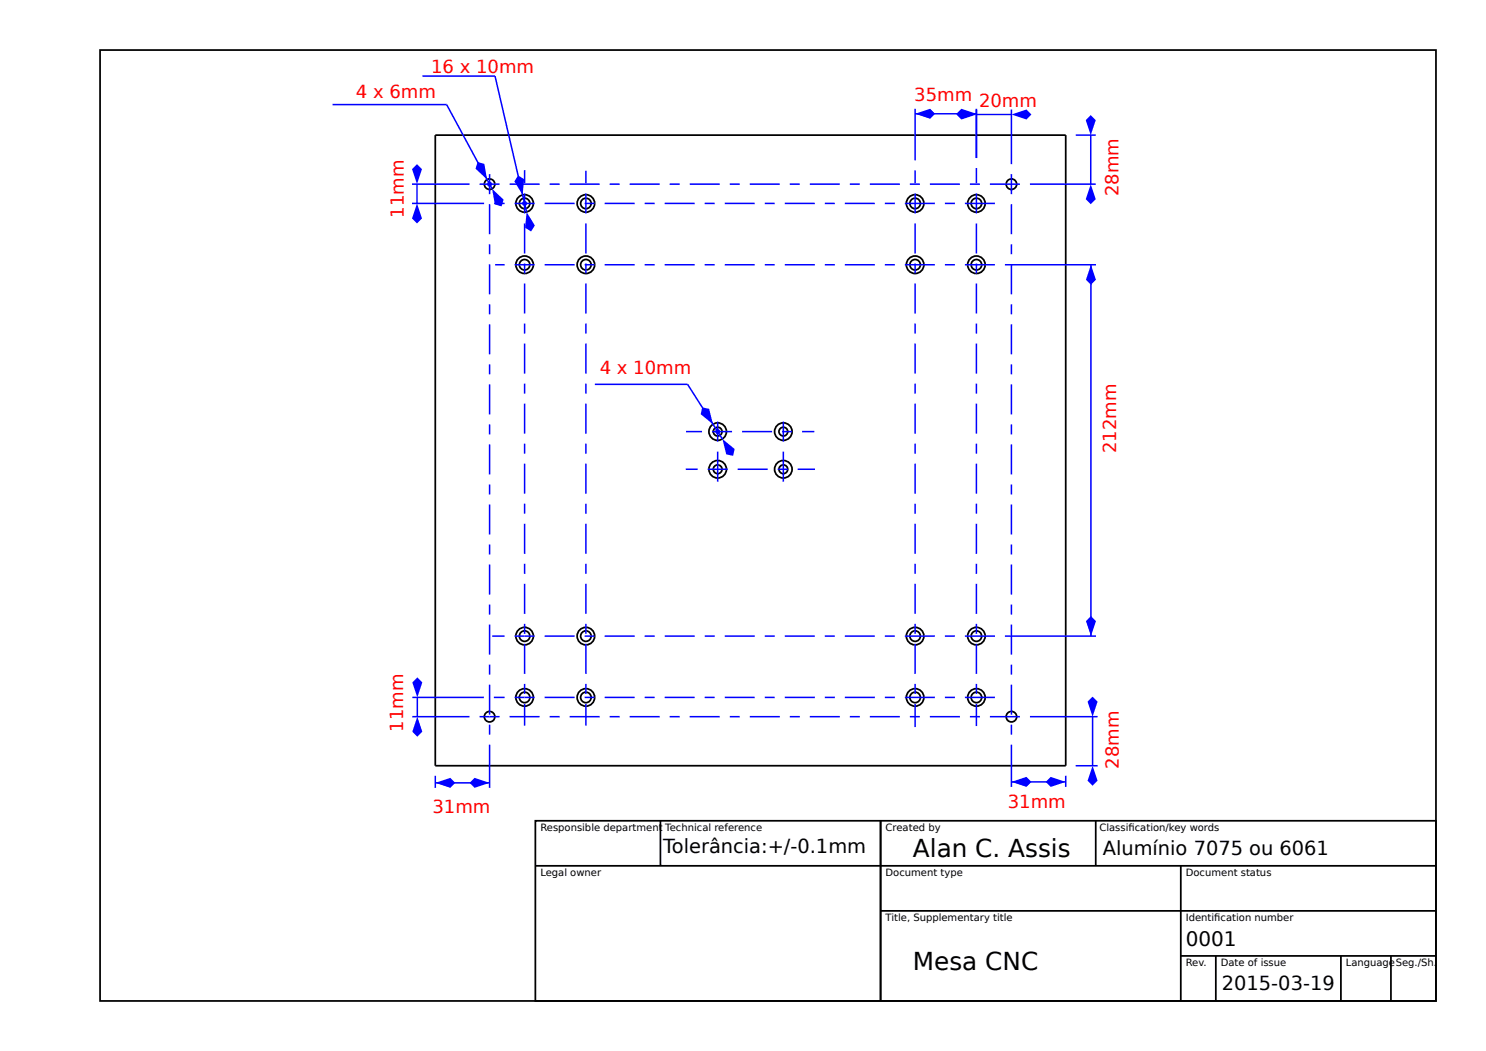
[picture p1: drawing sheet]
<svg xmlns="http://www.w3.org/2000/svg" width="297mm" height="210mm" viewBox="0 0 297 210" stroke-linecap="round" stroke-linejoin="round" font-family="sans-serif">
<g fill="none" stroke="#000" stroke-width=".35">
<path d="M20 10h267v190h-267zM87 27h126v126h-126z"/>
<circle cx="97.9" cy="36.8" r="1.05"/>
<circle cx="202.1" cy="36.8" r="1.05"/>
<circle cx="104.8" cy="52.9" r="1.05"/>
<circle cx="104.8" cy="52.9" r="1.75"/>
<circle cx="104.8" cy="40.7" r="1.75"/>
<circle cx="104.8" cy="40.7" r="1.05"/>
<circle cx="117.1" cy="52.9" r="1.05"/>
<circle cx="117.1" cy="52.9" r="1.75"/>
<circle cx="117.1" cy="40.7" r="1.75"/>
<circle cx="117.1" cy="40.7" r="1.05"/>
<circle cx="182.9" cy="52.9" r="1.05"/>
<circle cx="182.9" cy="52.9" r="1.75"/>
<circle cx="182.9" cy="40.7" r="1.75"/>
<circle cx="182.9" cy="40.7" r="1.05"/>
<circle cx="195.1" cy="52.9" r="1.05"/>
<circle cx="195.1" cy="52.9" r="1.75"/>
<circle cx="195.1" cy="40.7" r="1.75"/>
<circle cx="195.1" cy="40.6" r="1.05"/>
<circle cx="143.4" cy="86.2" r=".87"/>
<circle cx="143.4" cy="86.2" r="1.75"/>
<circle cx="143.4" cy="93.8" r=".87"/>
<circle cx="143.4" cy="93.8" r="1.75"/>
<circle cx="156.6" cy="86.2" r=".88"/>
<circle cx="156.6" cy="86.2" r="1.75"/>
<circle cx="156.6" cy="93.8" r=".88"/>
<circle cx="156.6" cy="93.8" r="1.75"/>
<circle cx="104.8" cy="139.3" r="1.05"/>
<circle cx="104.8" cy="139.4" r="1.75"/>
<circle cx="104.8" cy="127.1" r="1.05"/>
<circle cx="104.8" cy="127.1" r="1.75"/>
<circle cx="117.1" cy="139.3" r="1.05"/>
<circle cx="117.1" cy="139.4" r="1.75"/>
<circle cx="117.1" cy="127.1" r="1.05"/>
<circle cx="117.1" cy="127.1" r="1.75"/>
<circle cx="182.9" cy="139.3" r="1.05"/>
<circle cx="182.9" cy="139.4" r="1.75"/>
<circle cx="182.9" cy="127.1" r="1.05"/>
<circle cx="182.9" cy="127.1" r="1.75"/>
<circle cx="195.1" cy="139.3" r="1.05"/>
<circle cx="195.1" cy="139.4" r="1.75"/>
<circle cx="195.1" cy="127.1" r="1.05"/>
<circle cx="195.1" cy="127.1" r="1.75"/>
<circle cx="97.9" cy="143.2" r="1.05"/>
<circle cx="202.1" cy="143.2" r="1.05"/>
</g>
<circle cx="143.4" cy="86.2" r=".5" fill="#00f"/>
<path d="M137.4 76.8l7 10.9z" fill="#000" stroke="#00f" stroke-width=".3"/>
<g fill="#00f">
<path d="M140.3 81.4l1.4 .3 .8 3.1-2.5-2z"/>
<path d="M144.4 87.7l2.4 2-.3 1.4-1.4-.3z"/>
</g>
<g fill="none" stroke="#00f" stroke-width=".3">
<path d="M95.8 36.8h4M97.9 34.8v4M101.8 36.8h6M104.8 34v2.7M104.8 38.6v4.1M109.9 36.8h1.9M113.8 36.8h6M117.1 34.1v2.6M117.1 38.6v4.1M121.9 36.8h1.9M125.8 36.8h6M133.9 36.8h1.9"/>
<path d="M137.9 36.8h6M145.9 36.8h1.9M149.9 36.8h6M157.9 36.8h1.9M161.9 36.8h6M169.9 36.8h1.9M173.9 36.8h6M181.8 36.8h2M182.9 34v2.7M182.9 38.6v4.1M185.9 36.8h6M193.8 36.8h2"/>
<path d="M195.1 33.6v3.1M195.1 38.6v4.1M197.9 36.8h6M202.1 34.8v4M97.9 40.8v6M97.9 48.8v2M97.9 52.8v6M98.8 40.6h2.1M99 52.9h1.9M102.8 40.6h4.1M102.8 52.9h4.1M104.8 44.6v6"/>
<path d="M104.8 52.6v2.1M104.8 56.6v6M108.8 40.6h6M108.8 52.9h6M116.8 40.6h2.1M116.8 52.9h2.1M117.1 44.6v6M117.1 52.6v2.1M117.1 56.6v6M120.8 40.6h6M120.8 52.9h6M128.8 40.6h2.1"/>
<path d="M128.8 52.9h2.1M132.8 40.6h6M132.8 52.9h6M140.9 40.6h2M140.9 52.9h2M144.8 40.6h6M144.8 52.9h6M152.9 40.6h2M152.9 52.9h2M156.8 40.6h6M156.8 52.9h6M164.9 40.6h2"/>
<path d="M164.9 52.9h2M168.8 40.6h6M168.8 52.9h6M176.9 40.6h2M176.9 52.9h2M180.8 40.6h6M180.8 52.9h6M182.9 44.6v6M182.9 52.6v2.1M182.9 56.6v6M188.9 40.6h1.9M188.9 52.9h1.9"/>
<path d="M192.8 40.6h6M192.8 52.9h6M195.1 44.6v6M195.1 52.6v2.1M195.1 56.6v6M202.1 40.8v6M202.1 48.8v2M202.1 52.8v6M97.9 60.8v2M97.9 64.8v6M97.9 72.8v2M97.9 76.8v6"/>
<path d="M104.8 64.7v2M104.8 68.6v6M104.8 76.7v2M117.1 64.7v2M117.1 68.6v6M117.1 76.7v2M118.9 76.8h18.5M182.9 64.7v2M182.9 68.6v6M182.9 76.7v2M195.1 64.7v2M195.1 68.6v6"/>
<path d="M195.1 76.7v2M202.1 60.8v2M202.1 64.8v6M202.1 72.8v2M202.1 76.8v6M97.9 84.8v2M97.9 88.8v6M97.9 96.8v2M104.8 80.6v6M104.8 88.7v2M104.8 92.6v6M117.1 80.6v6"/>
<path d="M117.1 88.7v2M117.1 92.6v6M137.1 93.8h2.3M137.1 86.2h3.2M141.4 93.8h4M142.3 86.2h4M143.4 84.2v4M143.4 90.2v6M147.4 93.8h6M148.3 86.2h6M155.4 93.8h2M156.3 86.2h2"/>
<path d="M156.6 84.2v4M156.6 90.2v6M159.4 93.8h3.5M160.3 86.2h2.4M182.9 80.6v6M182.9 88.7v2M182.9 92.6v6M195.1 80.6v6M195.1 88.7v2M195.1 92.6v6M202.1 84.8v2M202.1 88.8v6"/>
<path d="M202.1 96.8v2M97.9 100.8v6M97.9 108.8v2M97.9 112.8v6M104.8 100.7v2M104.8 104.6v6M104.8 112.7v1.9M104.8 116.6v6M117.1 100.7v2M117.1 104.6v6M117.1 112.7v1.9M117.1 116.6v6"/>
<path d="M182.9 100.7v2M182.9 104.6v6M182.9 112.7v1.9M182.9 116.6v6M195.1 100.7v2M195.1 104.6v6M195.1 112.7v1.9M195.1 116.6v6M202.1 100.8v6M202.1 108.8v2M202.1 112.8v6M97.9 120.8v2"/>
<path d="M97.9 124.8v6M97.9 132.8v2M97.9 136.8v6M98.4 127.1h2.5M98.7 139.4h2.2M102.8 127.1h4.1M102.8 139.4h4.1M104.8 124.7v2M104.8 128.6v6M104.8 136.7v1.9M108.8 127.1h6M108.8 139.4h6"/>
<path d="M116.8 127.1h2.1M116.8 139.4h2.1M117.1 124.7v2M117.1 128.6v6M117.1 136.7v1.9M120.8 127.1h6M120.8 139.4h6M128.8 127.1h2.1M128.8 139.4h2.1M132.8 127.1h6M132.8 139.4h6M140.9 127.1h2"/>
<path d="M140.9 139.4h2M144.8 127.1h6M144.8 139.4h6M152.9 127.1h2M152.9 139.4h2M156.8 127.1h6M156.8 139.4h6M164.9 127.1h2M164.9 139.4h2M168.8 127.1h6M168.8 139.4h6M176.9 127.1h2"/>
<path d="M176.9 139.4h2M180.8 127.1h6M180.8 139.4h6M182.9 124.7v2M182.9 128.6v6M182.9 136.7v1.9M188.9 127.1h1.9M188.9 139.4h1.9M192.8 127.1h6M192.8 139.4h6M195.1 124.7v2M195.1 128.6v6"/>
<path d="M195.1 136.7v1.9M202.1 120.8v2M202.1 124.8v6M202.1 132.8v2M202.1 136.8v6M95.8 143.2h4M97.9 144.8v2M101.8 143.2h6M104.8 140.6v4.4M109.9 143.2h1.9M113.8 143.2h6M117.1 140.6v4.4"/>
<path d="M121.9 143.2h1.9M125.8 143.2h6M133.9 143.2h1.9M137.9 143.2h6M145.9 143.2h1.9M149.9 143.2h6M157.9 143.2h1.9M161.9 143.2h6M169.9 143.2h1.9M173.9 143.2h6M181.8 143.2h2M182.9 140.6v4.7"/>
<path d="M185.9 143.2h6M193.8 143.2h2M195.1 140.6v4.5M197.9 143.2h6M202.1 144.8v2"/>
</g>
<circle cx="97.9" cy="36.8" r=".5" fill="#00f"/>
<path d="M89.3 20.9l9 16.8z" fill="#000" stroke="#00f" stroke-width=".3"/>
<g fill="#00f">
<path d="M95.5 32.4l1.3 .4 .6 3.1-2.4-2.2z"/>
<path d="M98.3 37.7l2.4 2.2-.5 1.3-1.3-.4z"/>
</g>
<path d="M66.5 20.9h22.8" fill="none" stroke="#00f" stroke-width=".3"/>
<circle cx="104.8" cy="40.7" r=".5" fill="#00f"/>
<path d="M98.9 15.2l6.3 27.2z" fill="#000" stroke="#00f" stroke-width=".3"/>
<g fill="#00f">
<path d="M103.5 35l1.2 .8-.2 3.1-1.7-2.7z"/>
<path d="M105.2 42.4l1.7 2.7-.7 1.2-1.2-.8z"/>
</g>
<path d="M84.4 15.2h14.5M87 155v2.4M87 156.4h10.9M97.9 148.8v8.6" fill="none" stroke="#00f" stroke-width=".3"/>
<g fill="#00f">
<path d="M87 156.4l3-1 1 1-1 1z"/>
<path d="M93.8 156.4l1.1-1 3 1-3 1z"/>
</g>
<path d="M202.1 148.8v8.4M202.1 156.2h10.9M213 155v2.2" fill="none" stroke="#00f" stroke-width=".3"/>
<g fill="#00f">
<path d="M202.1 156.2l3-1 1.1 1-1.1 1z"/>
<path d="M210 155.2l3 1-3 1-1-1z"/>
</g>
<path d="M205.9 143.2h13.5M215 153h4.4M218.4 143.2v9.8" fill="none" stroke="#00f" stroke-width=".3"/>
<g fill="#00f">
<path d="M218.4 139.2l1 1-1 3-1-3z"/>
<path d="M218.4 153l1 3-1 1-1-1z"/>
</g>
<path d="M205.9 36.8h13.1M215 27h4M218 27v9.8" fill="none" stroke="#00f" stroke-width=".3"/>
<g fill="#00f">
<path d="M218 36.8l1 3-1 1-1-1z"/>
<path d="M218 23l1 1-1 3-1-3z"/>
</g>
<path d="M82.4 139.4h14.3M83.4 139.4v3.8M82.4 143.2h11.4" fill="none" stroke="#00f" stroke-width=".3"/>
<g fill="#00f">
<path d="M82.4 136.3l1-1 1 1-1 3z"/>
<path d="M83.4 143.2l1 3-1 1-1-1z"/>
</g>
<path d="M82.3 36.8h11.5M83.3 36.8v3.8M82.3 40.6h14.5" fill="none" stroke="#00f" stroke-width=".3"/>
<g fill="#00f">
<path d="M83.3 32.8l1 1-1 3-1-3z"/>
<path d="M83.3 40.6l1 3-1 1-1-1z"/>
</g>
<path d="M195.1 21.9v9.7M195.1 22.9h7M202.1 21.9v10.9" fill="none" stroke="#00f" stroke-width=".3"/>
<g fill="#00f">
<path d="M192.1 21.9l3 1-3 1-.9-1z"/>
<path d="M202.1 22.9l3-1 1.1 1-1.1 1z"/>
</g>
<path d="M182.9 21.7v10.3M182.9 22.7h12.2M195.1 21.7v9.9" fill="none" stroke="#00f" stroke-width=".3"/>
<g fill="#00f">
<path d="M182.9 22.7l3-1 1 1-1 1z"/>
<path d="M191.2 22.7l.9-1 3 1-3 1z"/>
</g>
<path d="M200.9 52.9h18.1M218 52.9v74.2M200.9 127.1h18.1" fill="none" stroke="#00f" stroke-width=".3"/>
<g fill="#00f">
<path d="M218 52.9l1 3-1 1-1-1z"/>
<path d="M218 123.1l1 1-1 3-1-3z"/>
</g>
<path d="M107 164h180v36h-180zM107 173h180M132 164v9M176 164v36M219 164v9M236 173v27M176 182h111M236 191h51M243 191v9M268 191v9M278 191v9" fill="none" stroke="#000" stroke-width=".35"/>
<g font-size="4.9">
<text x="182.5" y="171.3">Alan C. Assis</text>
<text x="182.5" y="193.8">Mesa CNC</text>
</g>
<text font-size="4" x="237" y="189">0001</text>
<g font-size="3.9">
<text x="132.6" y="170.5">Tolerância:+/-0.1mm</text>
<text x="220.4" y="170.9">Alumínio 7075 ou 6061</text>
<text x="244.2" y="197.9">2015-03-19</text>
</g>
<g font-size="3.6" fill="#f00">
<text x="86.2" y="14.5">16 x 10mm</text>
<text x="71.1" y="19.5">4 x 6mm</text>
<text x="182.7" y="20.1">35mm</text>
<text x="195.7" y="21.4">20mm</text>
<text x="223.6" y="39.2" transform="rotate(-90 223.6 39.2)">28mm</text>
<text x="80.7" y="43.5" transform="rotate(-90 80.7 43.5)">11mm</text>
<text x="119.9" y="74.8">4 x 10mm</text>
<text x="223.1" y="90.6" transform="rotate(-90 223.1 90.6)">212mm</text>
<text x="80.6" y="146.2" transform="rotate(-90 80.6 146.2)">11mm</text>
<text x="223.6" y="153.6" transform="rotate(-90 223.6 153.6)">28mm</text>
<text x="201.4" y="161.5">31mm</text>
<text x="86.4" y="162.5">31mm</text>
</g>
<g font-size="2">
<text x="108" y="166">Responsible department Technical reference</text>
<text x="177" y="166">Created by</text>
<text x="219.7" y="166">Classifcation/key words</text>
<text x="225.6" y="166">i</text>
<text x="108" y="175">Legal owner</text>
<text x="177" y="175">Document type</text>
<text x="237" y="175">Document status</text>
<text x="177" y="184">Title, Supplementary title</text>
<text x="237" y="184">Identifcation number</text>
<text x="242.7" y="184">i</text>
<text x="237" y="193">Rev.</text>
<text x="244" y="193">Date of issue</text>
<text x="269" y="193">LanguageSeg./Sh.</text>
</g>
</svg>
